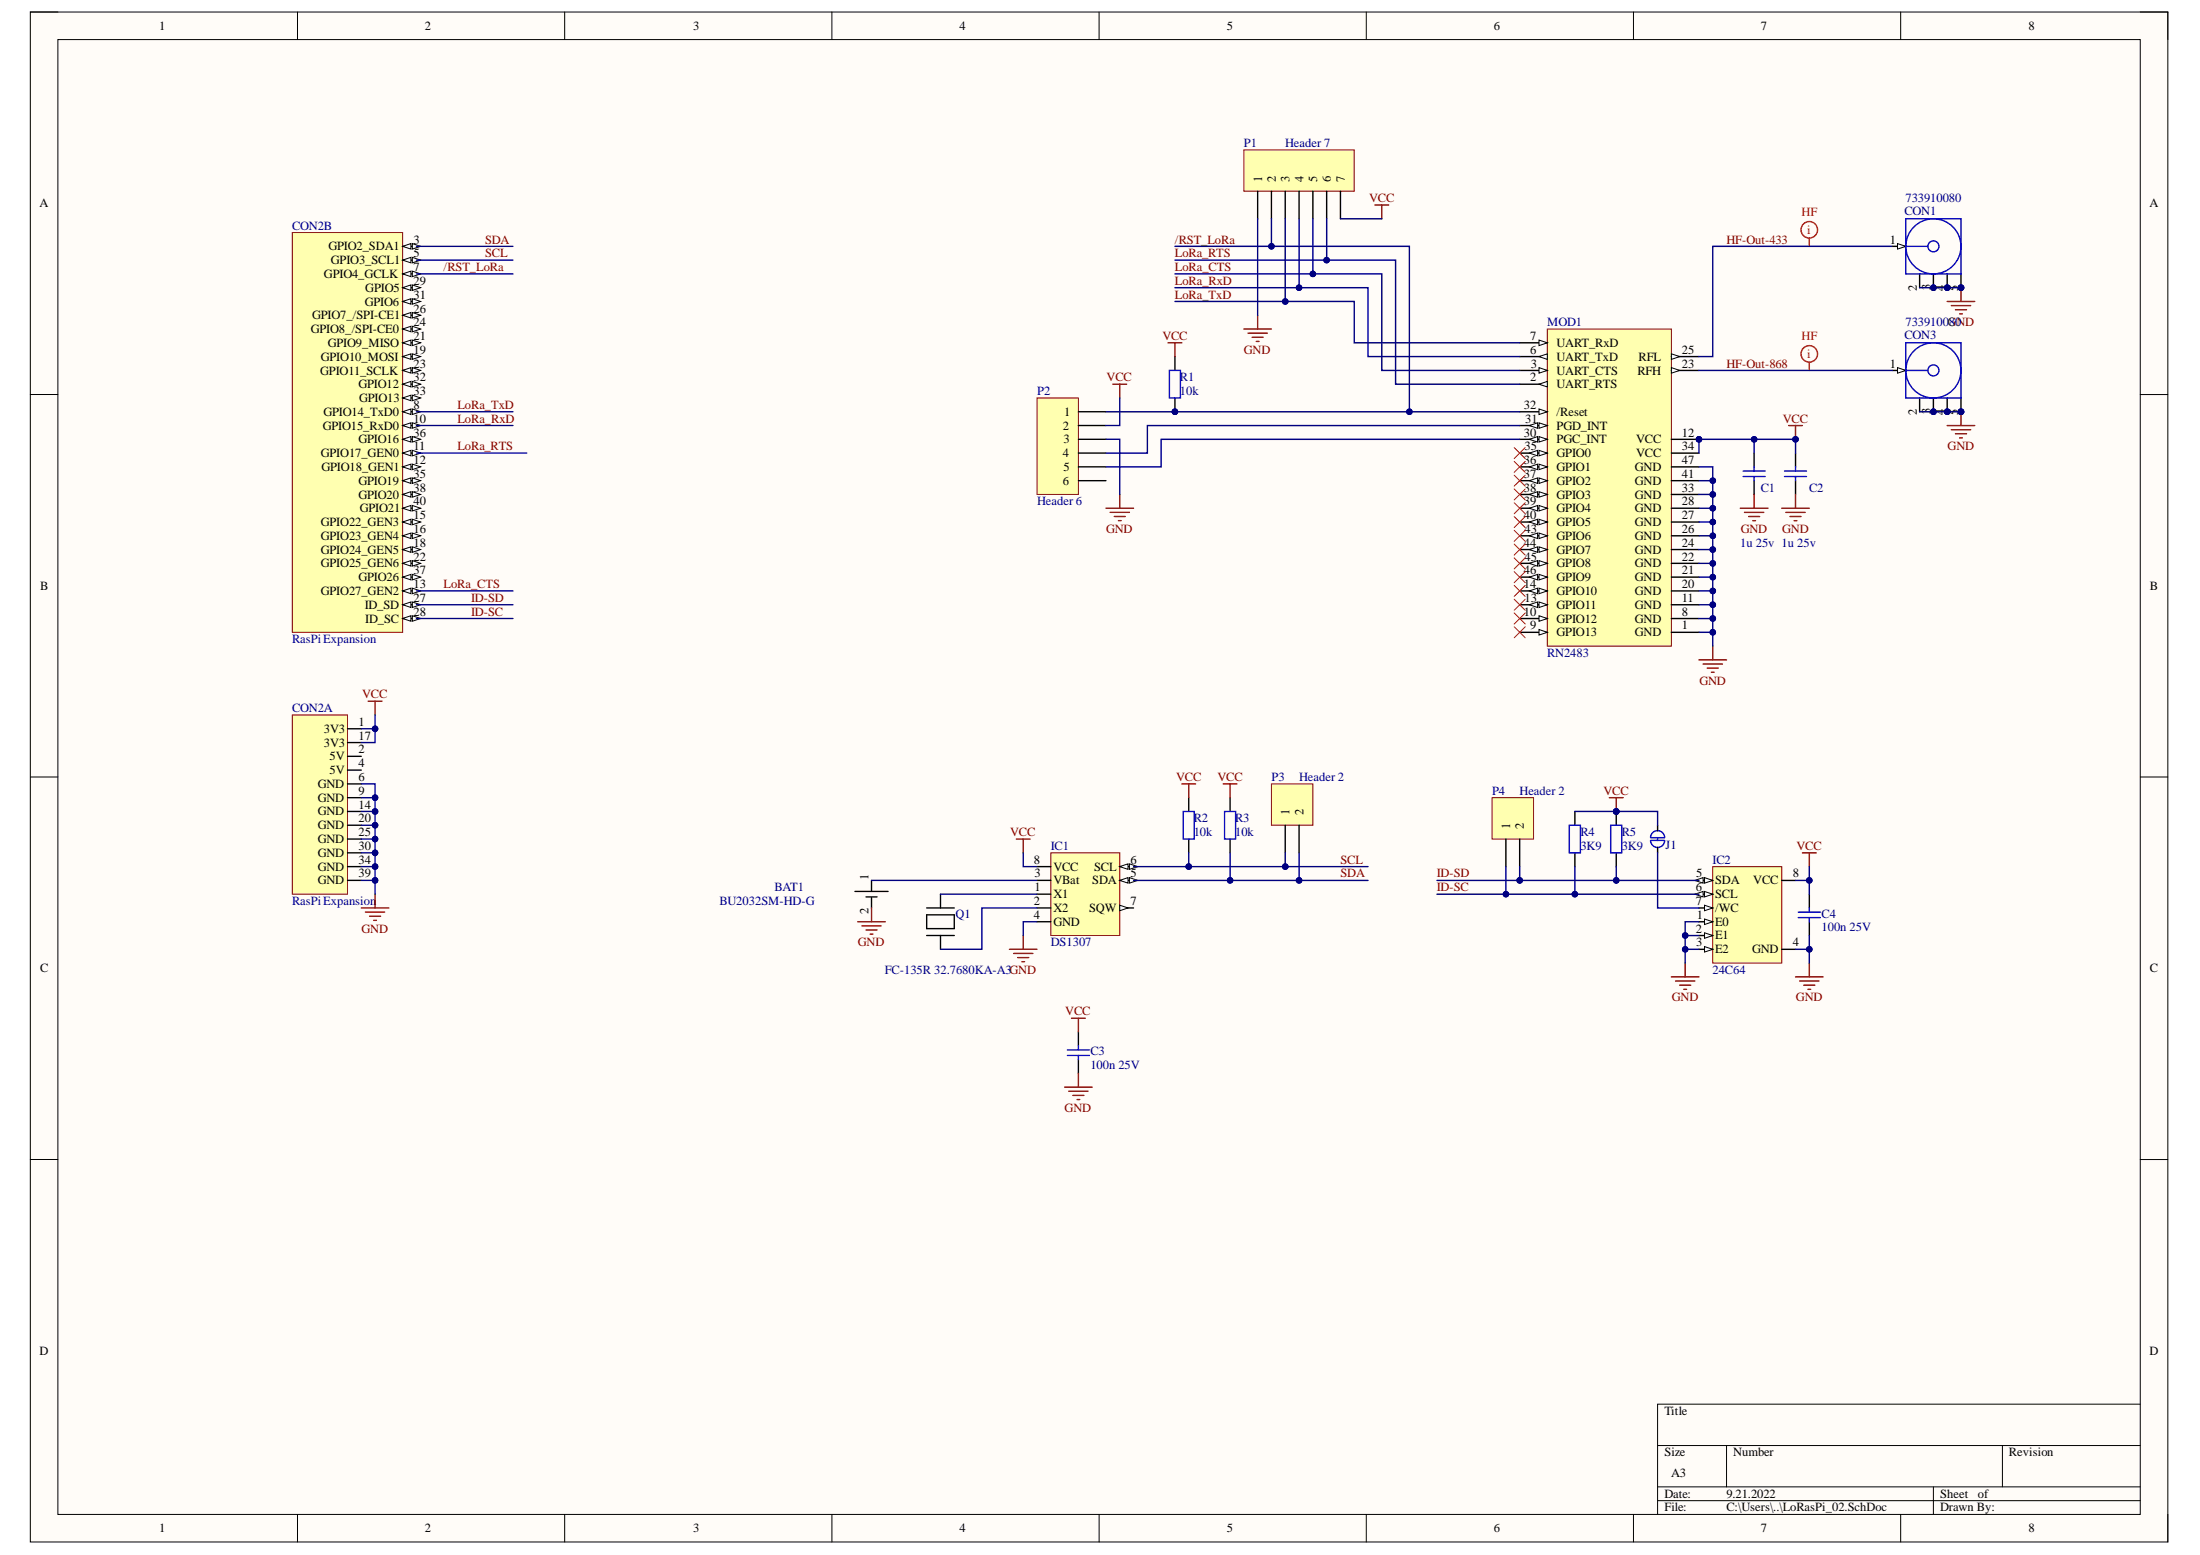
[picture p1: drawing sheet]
# Altium project LoRasPi_02.PrjPcb
1 sheet, 22 parts. Net scope: global (net labels, ports and power ports of the same name join across sheets).
Board file: LoRasPi_02.PcbDoc

## Sheet LoRasPi_02.SchDoc
size A3

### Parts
BAT1  BU2032SM-HD-G  [BU2032SM-HD-G]
C1  1u 25v  [C-0603-H]
C2  1u 25v  [C-0603-H]
C3  100n 25V  [C-0603-H]
C4  100n 25V  [C-0603-H]
CON1  733910080  [733910080]
CON2  RasPi Expansion  [RasPi Expansion]  (parts A,B of 2)
CON3  733910080  [733910080]
IC1  DS1307  [SOIC8]
IC2  24C64  [TSSOP8]
J1  Lötbrücke_kl  [Solderbridge_kl]  (value not drawn)
MOD1  RN2483  [RN2483]
P1  Header 7  [HDR1X7]
P2  Header 6  [HDR1X6]
P3  Header 2  [HDR1X2]
P4  Header 2  [HDR1X2]
Q1  FC-135R 32.7680KA-A3  [FC-135]
R1  10k  [R-0603-H]
R2  10k  [R-0603-H]
R3  10k  [R-0603-H]
R4  3K9  [R-0603-M]
R5  3K9  [R-0603-M]

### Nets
GND: BAT1.2(-) C1.1 C2.1 C3.1 C4.1 CON1.2(GND) CON1.3(GND) CON1.4(GND) CON1.5(GND) CON2.6(GND) CON2.9(GND) CON2.14(GND) CON2.20(GND) CON2.25(GND) CON2.30(GND) CON2.34(GND) CON2.39(GND) CON3.2(GND) CON3.3(GND) CON3.4(GND) CON3.5(GND) IC1.4(GND) IC2.1(E0) IC2.2(E1) IC2.3(E2) IC2.4(GND) MOD1.1(GND) MOD1.8(GND) MOD1.11(GND) MOD1.20(GND) MOD1.21(GND) MOD1.22(GND) MOD1.24(GND) MOD1.26(GND) MOD1.27(GND) MOD1.28(GND) MOD1.33(GND) MOD1.41(GND) MOD1.47(GND) P1.1 P2.3
VCC: C1.2 C2.2 C3.2 C4.2 CON2.1(3V3) CON2.17(3V3) IC1.8(VCC) IC2.8(VCC) J1.1 MOD1.12(VCC) MOD1.34(VCC) P1.7 P2.2 R1.2 R2.2 R3.2 R4.2 R5.2
/RST_LoRa: CON2.7(GPIO4_GCLK) MOD1.32(/Reset) P1.2 P2.1 R1.1
HF-Out-433: CON1.1(Signal) MOD1.25(RFL)
HF-Out-868: CON3.1(Signal) MOD1.23(RFH)
ID-SC: CON2.28(ID_SC) IC2.6(SCL) P4.1 R4.1
ID-SD: CON2.27(ID_SD) IC2.5(SDA) P4.2 R5.1
LoRa_CTS: CON2.13(GPIO27_GEN2) MOD1.3(UART_CTS) P1.5
LoRa_RTS: CON2.11(GPIO17_GEN0) MOD1.2(UART_RTS) P1.6
LoRa_RxD: CON2.10(GPIO15_RxD0) MOD1.6(UART_TxD) P1.4
LoRa_TxD: CON2.8(GPIO14_TxD0) MOD1.7(UART_RxD) P1.3
SCL: CON2.5(GPIO3_SCL1) IC1.6(SCL) P3.1 R2.1
SDA: CON2.3(GPIO2_SDA1) IC1.5(SDA) P3.2 R3.1
NetBAT1_1: BAT1.1(+) IC1.3(VBat)
NetIC1_1: IC1.1(X1) Q1.2
NetIC1_2: IC1.2(X2) Q1.1
NetIC2_7: IC2.7(/WC) J1.2
NetMOD1_30: MOD1.30(PGC_INT) P2.5
NetMOD1_31: MOD1.31(PGD_INT) P2.4

Not connected (* = marked no-connect by the designer): CON2 2(5V) 4(5V) 12(GPIO18_GEN1) 15(GPIO22_GEN3) 16(GPIO23_GEN4) 18(GPIO24_GEN5) 19(GPIO10_MOSI) 21(GPIO9_MISO) 22(GPIO25_GEN6) 23(GPIO11_SCLK) 24(GPIO8_/SPI-CE0) 26(GPIO7_/SPI-CE1) 29(GPIO5) 31(GPIO6) 32(GPIO12) 33(GPIO13) 35(GPIO19) 36(GPIO16) 37(GPIO26) 38(GPIO20) 40(GPIO21); IC1 7(SQW); MOD1 9(GPIO13)* 10(GPIO12)* 13(GPIO11)* 14(GPIO10)* 35(GPIO0)* 36(GPIO1)* 37(GPIO2)* 38(GPIO3)* 39(GPIO4)* 40(GPIO5)* 43(GPIO6)* 44(GPIO7)* 45(GPIO8)* 46(GPIO9)*; P2 6

### Layout directives
net class HF; rule Width Constraint [Pref Width = 0.293mm    Min Width = 0.254mm    Max Width = 0.293mm]: HF-Out-433, HF-Out-868
